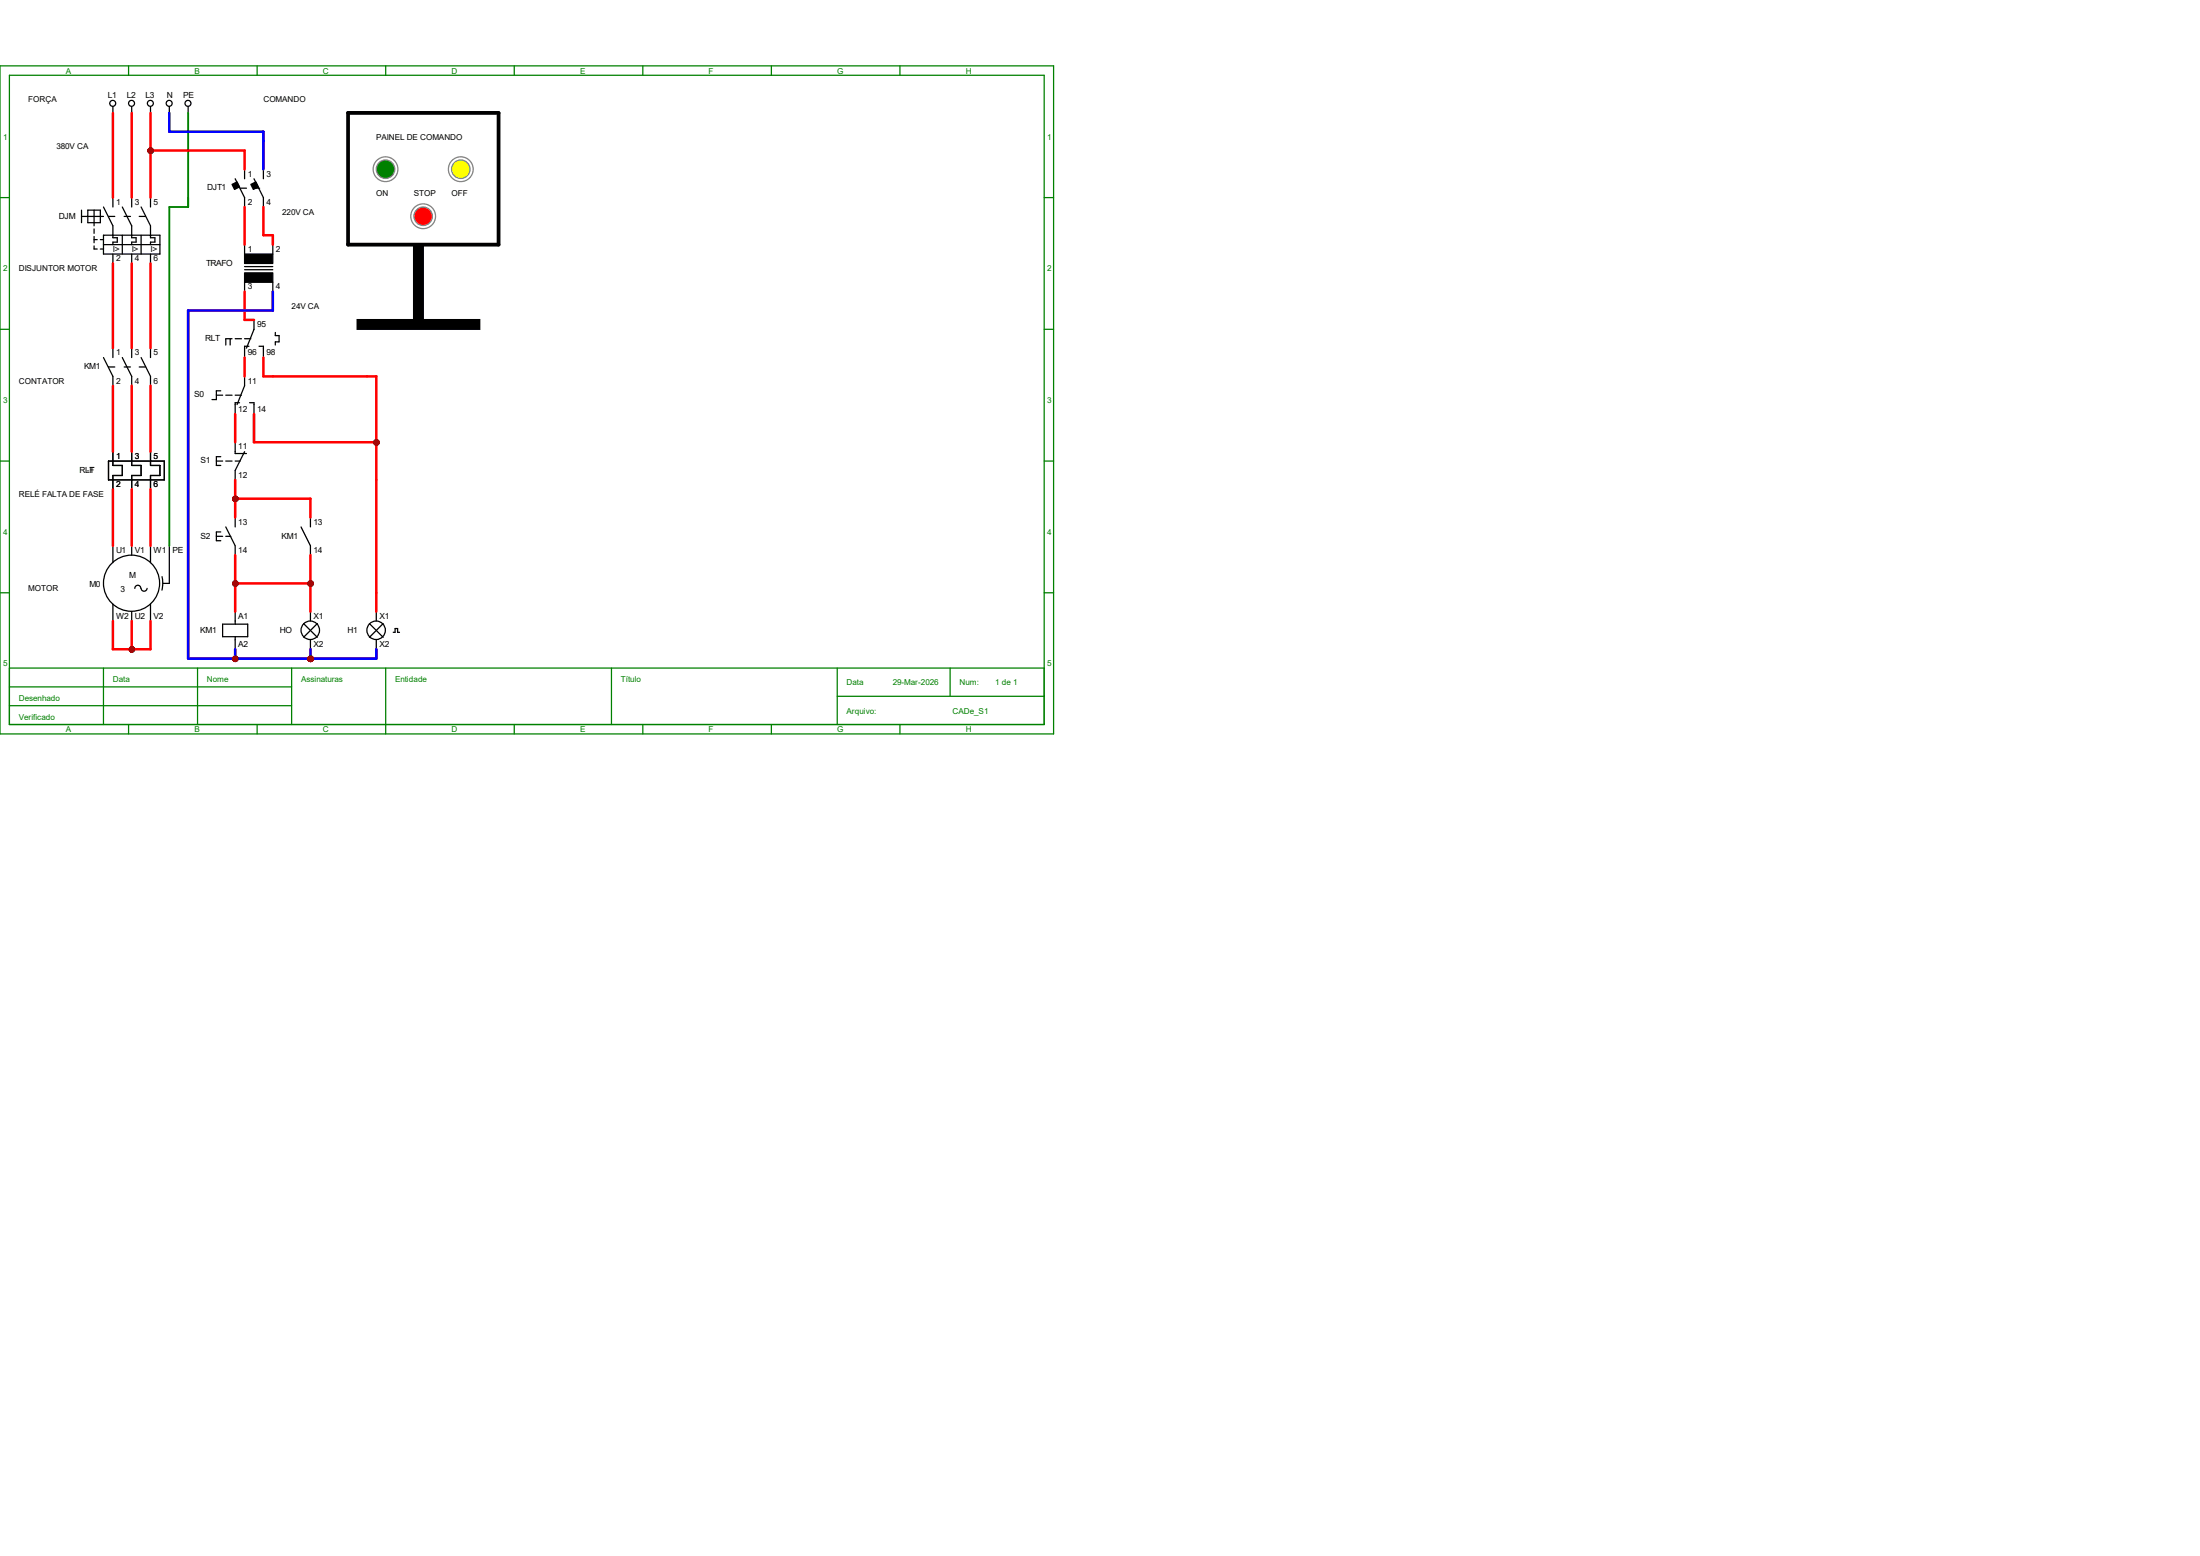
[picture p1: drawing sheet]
<svg xmlns="http://www.w3.org/2000/svg" width="297mm" height="210mm" viewBox="0 0 297 210" stroke-linecap="round" stroke-linejoin="round" font-family="sans-serif">
<g fill="none" stroke="#008000" stroke-width=".17">
<path d="M0 8.9h142.2v90.2h-142.2zM1.3 10.2h139.7v87.6h-139.7zM17.4 8.9v1.3M34.7 8.9v1.3M52.1 8.9v1.3M69.4 8.9v1.3M86.8 8.9v1.3M104.1 8.9v1.3M121.5 8.9v1.3M0 26.7h1.3M141 26.7h1.2M0 44.4h1.3"/>
<path d="M141 44.4h1.2M0 62.2h1.3M141 62.2h1.2M0 80h1.3M1.3 90.2h139.7M1.3 92.7h38.1M1.3 95.2h38.1M14 90.2v7.6M17.4 97.8v1.3M26.7 90.2v7.6M34.7 97.8v1.3M39.4 90.2v7.6"/>
<path d="M52.1 90.2v8.9M69.4 97.8v1.3M82.5 90.2v7.6M86.8 97.8v1.3M104.1 97.8v1.3M113 94h28M113 90.2v7.6M121.5 97.8v1.3M128.3 90.2v3.8M141 80h1.2"/>
</g>
<g fill="none" stroke="#000" stroke-width=".17">
<path d="M15.2 14.4v.8M17.8 14.4v.8M20.3 14.4v.8M22.9 14.4v.8M25.4 14.4v.8M11 28.4v1.7M11 29.2h3M11.9 28.4h1.6v1.7h-1.6zM12.7 28.4v2.1M12.7 30.9v.6M12.7 31.9v.9M12.7 33.2v.4h.4"/>
<path d="M12.7 32.3h.4M13.5 32.3h.5M13.5 33.6h.5M14 27.9l1.2 2.6v1.6h.6v.6h-.6v.3M14 31.7h7.6v2.6h-7.6zM14 33h7.6M14.6 29.2h.9M15.2 26.7v1.2M15.2 34.3v1.3M16.5 27.9l1.3 2.6v1.6h.6v.6h-.6v.3M16.5 31.7v2.6M16.8 29.2h.8"/>
<path d="M17.8 26.7v1.2M17.8 34.3v1.3M18.8 29.2h.8M19 27.9l1.3 2.6v1.6h.6v.6h-.6v.3M19 31.7v2.6M20.3 26.7v1.2M20.3 34.3v1.3M31.7 24.1l1.3 2.6v1.2M32.4 25.4h.9M33 22.9v1.2M33 33v1.3M33 38.1v1.3"/>
<path d="M33 36h3.8M33 36.4h3.8M34.2 25.4h.9M34.3 24.1l1.3 2.6v1.2M35.6 22.9v1.2M36.8 33v1.3M36.8 38.1v1.3M14 48.3l1.2 2.5v1.3M14.6 49.5h.9M15.2 47v1.3M16.5 48.3l1.3 2.5v1.3M16.8 49.5h.8"/>
<path d="M17.8 47v1.3M18.8 49.5h.8M19 48.3l1.3 2.5v1.3M20.3 47v1.3M14.6 62.2h7.6v2.6h-7.6zM15.2 61v1.8h1.3v1.4h-1.3v1.8M15.2 73.7v2.2M17.8 61v1.8h1.2v1.4h-1.2v1.8M17.8 73.7v1.2M19 79.4a.4 .4 0 0 0-.4-.4 .4 .4 0 0 0-.4 .4M19.9 79.4a.4 .4 0 0 1-.4 .4 .4 .4 0 0 1-.5-.4M20.3 61v1.8h1.3v1.4h-1.3v1.8"/>
<path d="M20.3 73.7v2.2M21.9 77.8l.1 .9-.1 1M22.9 73.7v5h-.9M15.2 81.5v2.3M17.8 82.5v1.3M20.3 81.5v2.3"/>
<circle cx="15.2" cy="13.9" r=".4"/>
<circle cx="17.8" cy="13.9" r=".4"/>
<circle cx="20.3" cy="13.9" r=".4"/>
<circle cx="22.8" cy="13.9" r=".4"/>
<circle cx="25.4" cy="13.9" r=".4"/>
<circle cx="17.8" cy="78.7" r="3.8"/>
</g>
<g fill="#000" stroke="#000" stroke-width=".17">
<path d="M31.3 24.9l.7-.3 .3 .6-.6 .4z" fill-rule="evenodd"/>
<path d="M33 34.3h3.8v1.3h-3.8z" fill-rule="evenodd"/>
<path d="M33 36.8h3.8v1.3h-3.8z" fill-rule="evenodd"/>
<path d="M33.9 24.9l.6-.3 .4 .6-.7 .4z" fill-rule="evenodd"/>
</g>
<circle cx="20.3" cy="20.3" r=".28" fill="#f00" stroke="#800000" stroke-width=".17"/>
<g fill="none" stroke="#000" stroke-width=".17">
<path d="M31.7 59.7v1.5h1.6M29.2 62.2h.9M29.2 72.4h.9M29.8 61.6h-.6v1.2h.6M29.8 71.8h-.6v1.2h.6M30.5 71.1l1.2 2.6v1.2M30.5 62.2h.8M30.5 72.4h.7M31.7 69.8v1.3M31.7 62.2h.7M33 61l-1.3 2.5v1.3M40.6 71.1l1.3 2.6v1.2"/>
<path d="M41.9 69.8v1.3M30.1 84.2h3.3v1.7h-3.3zM31.7 82.5v1.7M31.7 85.9v1.7M41 84.2l1.8 1.8M41.9 82.5v1.3M41.9 86.4v1.2M42.8 84.2l-1.8 1.8M49.9 84.2l1.8 1.8M50.8 82.5v1.3M50.8 86.4v1.2M51.7 84.2l-1.8 1.8"/>
<path d="M53.1 85.3h.2v-.5h.4v.5h.2"/>
<circle cx="41.9" cy="85.1" r="1.25"/>
<circle cx="50.8" cy="85.1" r="1.25"/>
</g>
<g fill="#f00" stroke="#800000" stroke-width=".17">
<circle cx="31.8" cy="67.3" r=".28"/>
<circle cx="31.8" cy="78.8" r=".28"/>
<circle cx="41.9" cy="78.8" r=".28"/>
<circle cx="41.9" cy="88.9" r=".28"/>
<circle cx="31.8" cy="88.9" r=".28"/>
<circle cx="17.8" cy="87.7" r=".28"/>
</g>
<path d="M31.1 45.7v.9M31.3 45.7h-.8v.9M31.7 45.7h.9M33 45.7h.9M33.6 46.7h-.6v1.6M34.3 43.2v1.2l-1 2.6M35 46.7h.6v1.6M37.2 44.9v.4h.5v.8h-.5v.5" fill="none" stroke="#000" stroke-width=".17"/>
<circle cx="52" cy="22.8" r="1.67" fill="none" stroke="#808080" stroke-width=".17"/>
<circle cx="52" cy="22.8" r="1.25" fill="#008000" stroke="#808080" stroke-width=".17"/>
<circle cx="62.2" cy="22.8" r="1.67" fill="none" stroke="#808080" stroke-width=".17"/>
<circle cx="62.2" cy="22.8" r="1.25" fill="#ff0" stroke="#808080" stroke-width=".17"/>
<circle cx="57.1" cy="29.2" r="1.67" fill="none" stroke="#808080" stroke-width=".17"/>
<circle cx="57.1" cy="29.2" r="1.25" fill="#f00" stroke="#808080" stroke-width=".17"/>
<path d="M47 15.2h20.3v17.8h-20.3z" fill="none" stroke="#000" stroke-width=".51"/>
<g fill="#000" stroke="#000" stroke-width=".25">
<path d="M55.9 33h1.2v10.1h-1.2z" fill-rule="evenodd"/>
<path d="M48.3 43.2h16.4v1.2h-16.4z" fill-rule="evenodd"/>
</g>
<path d="M29.2 53.3h.9M29.8 52.7h-.6v1.2h-.6M30.5 53.3h.8M31.7 53.3h.9M32.3 54.4h-.6v1.5M33 50.8v1.3l-1 2.5M33.7 54.4h.6v1.5" fill="none" stroke="#000" stroke-width=".17"/>
<circle cx="50.8" cy="59.7" r=".28" fill="#f00" stroke="#800000" stroke-width=".17"/>
<g fill="#f00" stroke="#800000" stroke-width=".34">
<circle cx="20.3" cy="20.3" r=".28"/>
<circle cx="31.8" cy="67.3" r=".28"/>
<circle cx="31.8" cy="78.8" r=".28"/>
<circle cx="41.9" cy="78.8" r=".28"/>
<circle cx="41.9" cy="88.9" r=".28"/>
<circle cx="31.8" cy="88.9" r=".28"/>
<circle cx="17.8" cy="87.7" r=".28"/>
<circle cx="50.8" cy="59.7" r=".28"/>
</g>
<g fill="none" stroke="#f00" stroke-width=".34">
<path d="M15.2 15.2v11.5M17.8 15.2v11.5M20.3 15.2v11.5M15.2 35.6v11.4M17.8 35.6v11.4M20.3 35.6v11.4M20.3 20.3h12.7v2.6M33 27.9v5.1M33 39.4v3.8h1.3M35.6 27.9v3.8h1.2v1.3M36.8 39.4v2.5h-11.4v47h25.4v-1.3M15.2 52.1v8.9"/>
<path d="M17.8 52.1v8.9M20.3 52.1v8.9M31.7 55.9v3.8M33 48.3v2.5M34.3 55.9v3.8h16.5M35.6 48.3v2.5h15.2v31.7M15.2 66v7.7M17.8 66v7.7M20.3 66v7.7M31.7 64.8v5M31.7 74.9v7.6M31.7 67.3h10.2v2.5"/>
<path d="M31.7 78.7h10.2M41.9 74.9v7.6M15.2 83.8v3.8h5.1v-3.8M17.8 83.8v3.8M31.7 87.6v1.3M41.9 87.6v1.3"/>
</g>
<path d="M25.4 15.2v12.7h-2.5v45.8" fill="none" stroke="#008000" stroke-width=".25"/>
<g fill="#800000" stroke="#800000" stroke-width=".34">
<circle cx="20.3" cy="20.3" r=".28"/>
<circle cx="31.8" cy="67.3" r=".28"/>
<circle cx="31.8" cy="78.8" r=".28"/>
<circle cx="41.9" cy="78.8" r=".28"/>
<circle cx="41.9" cy="88.9" r=".28"/>
<circle cx="31.8" cy="88.9" r=".28"/>
<circle cx="17.8" cy="87.7" r=".28"/>
<circle cx="50.8" cy="59.7" r=".28"/>
</g>
<path d="M22.9 15.2v2.6h12.7v5.1M36.8 39.4v2.5h-11.4v47h25.4v-1.3M31.7 87.6v1.3M41.9 87.6v1.3" fill="none" stroke="#00f" stroke-width=".34"/>
<g font-size="1.1" fill="#008000">
<text x="8.9" y="9.9">A</text>
<text x="26.2" y="9.9">B</text>
<text x="43.6" y="9.9">C</text>
<text x="61" y="9.9">D</text>
<text x="78.3" y="9.9">E</text>
<text x="95.7" y="9.9">F</text>
<text x="113" y="9.9">G</text>
<text x="130.4" y="9.9">H</text>
<text x=".4" y="18.8">1</text>
<text x="141.4" y="18.8">1</text>
<text x=".4" y="36.6">2</text>
<text x="141.4" y="36.6">2</text>
<text x=".4" y="54.4">3</text>
<text x="141.4" y="54.4">3</text>
<text x=".4" y="72.2">4</text>
<text x="141.4" y="72.2">4</text>
<text x=".4" y="90">5</text>
<text x="141.4" y="90">5</text>
<text x="2.5" y="94.6">Desenhado</text>
<text x="15.2" y="92.1">Data</text>
<text x="27.9" y="92.1">Nome</text>
<text x="40.6" y="92.1">Assinaturas</text>
<text x="53.3" y="92.1">Entidade</text>
<text x="83.8" y="92.1">Título</text>
<text x="114.3" y="92.5">Data</text>
<text x="120.5" y="92.5">29-Mar-2026</text>
<text x="129.5" y="92.5">Num:</text>
<text x="134.4" y="92.5">1 de 1</text>
<text x="2.5" y="97.2">Verificado</text>
<text x="8.9" y="98.8">A</text>
<text x="26.2" y="98.8">B</text>
<text x="43.6" y="98.8">C</text>
<text x="61" y="98.8">D</text>
<text x="78.3" y="98.8">E</text>
<text x="95.7" y="98.8">F</text>
<text x="113" y="98.8">G</text>
<text x="114.3" y="96.3">Arquivo:</text>
<text x="128.6" y="96.3">CADe_S1</text>
<text x="130.4" y="98.8">H</text>
</g>
<g font-size="1.1">
<text x="3.8" y="13.8">FORÇA</text>
<text x="14.6" y="13.3">L1</text>
<text x="17.1" y="13.3">L2</text>
<text x="19.6" y="13.3">L3</text>
<text x="22.5" y="13.3">N</text>
<text x="24.7" y="13.3">PE</text>
<text x="35.6" y="13.8">COMANDO</text>
<text x="7.6" y="20.1">380V CA</text>
<text x="33.4" y="23.8">1</text>
<text x="36" y="23.8">3</text>
<text x="50.8" y="18.8">PAINEL DE COMANDO</text>
<text x="8" y="29.5">DJM</text>
<text x="15.7" y="27.6">1</text>
<text x="18.2" y="27.6">3</text>
<text x="20.7" y="27.6">5</text>
<text x="28" y="25.7">DJT1</text>
<text x="33.4" y="27.6">2</text>
<text x="36" y="27.6">4</text>
<text x="38.1" y="29">220V CA</text>
<text x="50.8" y="26.5">ON</text>
<text x="55.9" y="26.5">STOP</text>
<text x="61" y="26.5">OFF</text>
<text x="15.2" y="34">I&gt;</text>
<text x="15.7" y="35.3">2</text>
<text x="17.8" y="34">I&gt;</text>
<text x="18.2" y="35.3">4</text>
<text x="20.3" y="34">I&gt;</text>
<text x="20.7" y="35.3">6</text>
<text x="27.8" y="35.9">TRAFO</text>
<text x="33.4" y="34">1</text>
<text x="37.3" y="34">2</text>
<text x="2.5" y="36.6">DISJUNTOR MOTOR</text>
<text x="33.4" y="39.1">3</text>
<text x="37.3" y="39.1">4</text>
<text x="39.4" y="41.7">24V CA</text>
<text x="15.7" y="48">1</text>
<text x="18.2" y="48">3</text>
<text x="20.7" y="48">5</text>
<text x="27.7" y="46">RLT</text>
<text x="33.4" y="48">96</text>
<text x="34.7" y="44.2">95</text>
<text x="36" y="48">98</text>
<text x="2.5" y="51.9">CONTATOR</text>
<text x="11.3" y="49.8">KM1</text>
<text x="15.7" y="51.8">2</text>
<text x="18.2" y="51.8">4</text>
<text x="20.7" y="51.8">6</text>
<text x="26.2" y="53.6">S0</text>
<text x="33.4" y="51.8">11</text>
<text x="32.2" y="55.6">12</text>
<text x="34.7" y="55.6">14</text>
<text x="10.8" y="63.8">RLT</text>
<text x="11.7" y="63.8">-F</text>
<text x="15.7" y="61.9">1</text>
<text x="15.7" y="65.7">2</text>
<text x="18.2" y="61.9">3</text>
<text x="18.2" y="65.7">4</text>
<text x="20.7" y="61.9">5</text>
<text x="20.7" y="65.7">6</text>
<text x="27" y="62.5">S1</text>
<text x="32.2" y="60.7">11</text>
<text x="32.2" y="64.5">12</text>
<text x="2.5" y="67.1">RELÉ FALTA DE FASE</text>
<text x="32.2" y="70.8">13</text>
<text x="42.3" y="70.8">13</text>
<text x="15.7" y="74.6">U1</text>
<text x="18.2" y="74.6">V1</text>
<text x="20.7" y="74.6">W1</text>
<text x="23.3" y="74.6">PE</text>
<text x="27" y="72.7">S2</text>
<text x="32.2" y="74.6">14</text>
<text x="38" y="72.7">KM1</text>
<text x="42.3" y="74.6">14</text>
<text x="3.8" y="79.8">MOTOR</text>
<text x="12.1" y="79.3">M0</text>
<text x="15.7" y="83.5">W2</text>
<text x="16.3" y="79.9">3</text>
<text x="17.4" y="78">M</text>
<text x="18.2" y="83.5">U2</text>
<text x="20.7" y="83.5">V2</text>
<text x="32.2" y="83.5">A1</text>
<text x="42.3" y="83.5">X1</text>
<text x="51.2" y="83.5">X1</text>
<text x="27" y="85.4">KM1</text>
<text x="32.2" y="87.3">A2</text>
<text x="37.8" y="85.4">HO</text>
<text x="42.3" y="87.3">X2</text>
<text x="46.9" y="85.4">H1</text>
<text x="51.2" y="87.3">X2</text>
</g>
</svg>
